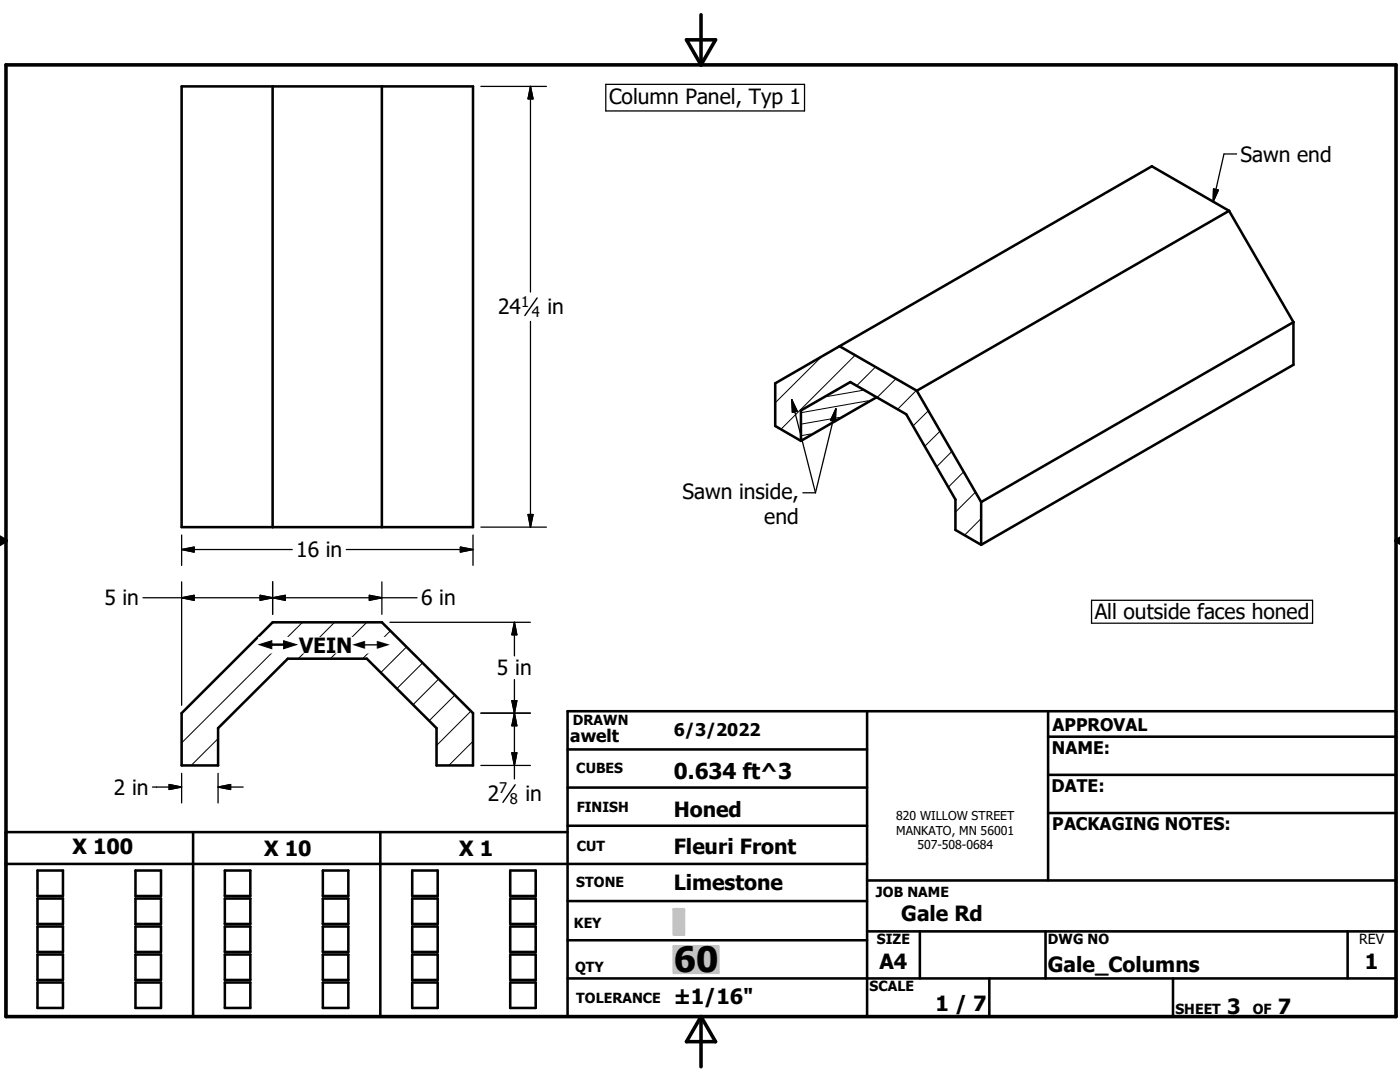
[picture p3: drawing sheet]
<svg xmlns="http://www.w3.org/2000/svg" width="279mm" height="216mm" viewBox="0 0 279 216" stroke-linecap="round" stroke-linejoin="round" font-family="sans-serif">
<g fill="none" stroke="#000" stroke-width=".51">
<path d="M36.2 17.2h58.2v88h-58.2zM54.4 17.2v88M76.2 17.2v88M245.3 42.1l-15.4-8.9-62.3 35.9M245.3 42.1l-62.3 35.9M245.3 42.1l12.8 22.2M167.6 69.1l-12.9 7.4v8.5l5.1 3M167.6 69.1l15.4 8.9M175 79.3l-15.2 8.7M183 78l12.8 22.2M258.1 64.3v8.5l-62.3 35.9M258.1 64.3l-62.3 35.9"/>
<path d="M159.8 88v-6.1l9.9-5.7 11.2 6.5 9.8 17v6l5.1 3M195.8 100.2v8.5M36.2 142.3l18.2-18.1h21.8l18.2 18.1v10.4h-7.3v-7.4l-13.9-13.9h-15.8l-13.9 13.9v7.4h-7.3zM113.3 149.5h59.7M113.3 157.2h59.7M173 141.9v61M209.2 147h69.4M209.2 154.6h69.4M209.2 141.9v33.8M1.2 172.4h171.8M7.5 173.7h5.1v5.1h-5.1zM7.5 179.3h5.1v5.1h-5.1z"/>
<path d="M27 173.7h5.1v5.1h-5.1zM27 179.3h5.1v5.1h-5.1zM38.5 166v36.9M44.9 173.7h5.1v5.1h-5.1zM44.9 179.3h5.1v5.1h-5.1zM64.4 173.7h5.1v5.1h-5.1zM64.4 179.3h5.1v5.1h-5.1zM75.9 166v36.9M82.3 173.7h5.1v5.1h-5.1zM82.3 179.3h5.1v5.1h-5.1zM101.8 173.7h5.1v5.1h-5.1zM101.8 179.3h5.1v5.1h-5.1z"/>
<path d="M113.3 166h-112.1v36.9h277.4v-61h-165.3v61M113.3 179.8h59.7M113.3 164.8h59.7M173 175.7h105.6M209.2 162.2h69.4M7.5 184.9h5.1v5.1h-5.1zM7.5 190.5h5.1v5h-5.1zM7.5 196h5.1v5.1h-5.1zM27 190.5h5.1v5h-5.1zM27 196h5.1v5.1h-5.1zM27 184.9h5.1v5.1h-5.1zM44.9 190.5h5.1v5h-5.1z"/>
<path d="M44.9 196h5.1v5.1h-5.1zM44.9 184.9h5.1v5.1h-5.1zM64.4 190.5h5.1v5h-5.1zM64.4 196h5.1v5.1h-5.1zM64.4 184.9h5.1v5.1h-5.1zM82.3 190.5h5.1v5h-5.1zM82.3 196h5.1v5.1h-5.1zM82.3 184.9h5.1v5.1h-5.1zM101.8 190.5h5.1v5h-5.1zM101.8 196h5.1v5.1h-5.1zM101.8 184.9h5.1v5.1h-5.1zM113.3 187.6h59.7"/>
<path d="M113.3 195.2h165.3M173 185.8h105.6M183.6 185.8v9.4M197.4 195.2v7.7M208.7 185.8v9.4M234.1 195.2v7.7M268.9 185.8v9.4"/>
</g>
<g fill="none" stroke="#000" stroke-width=".2">
<path d="M163.9 71.2l-9.2 9.2M170.7 70.9l-14.8 14.8M172.1 77.9l-7 1.2M173.3 80l-13.2 2.3M174.7 73.2l-3.7 3.8M178.8 75.6l-3.8 3.7M182.9 77.9l-3.8 3.8M161.8 86.6l-1.7 .3M167.5 83.3l-7.4 1.3M185.3 82l-3.1 3M187.6 86l-3.1 3.1M190 90.1l-3.1 3"/>
<path d="M192.3 94.1l-3 3.1M194.7 98.2l-4 4M195.8 103.5l-3.3 3.3M60.4 124.2l-24.2 24M66.8 124.2l-7.3 7.2M73.2 124.2l-7.3 7.2M77.9 125.9l-5.5 5.5M81.1 129.1l-5.1 5.1M84.3 132.3l-5.1 5.1M87.6 135.5l-5.2 5.1M90.8 138.7l-5.2 5.1M43.5 147.4l-5.3 5.3"/>
<path d="M94 141.9l-6.9 6.8M94.4 147.9l-4.8 4.8"/>
</g>
<path d="M1.2 12.9h277.4v190h-277.4zM137 7.9h5.8l-2.9 5zM139.9 2.9v10M-.1 107.9h1.3M-.1 107.2l1.3 .7M1.2 107.9l-1.2 .7M278.6 107.9h.8M278.6 107.9l.8 .5M279.4 107.4l-.8 .5M139.9 202.9v10M139.9 202.9l2.9 5h-5.8z" fill="none" stroke="#000" stroke-width=".71"/>
<g fill="#c0c0c0" stroke="#c0c0c0" stroke-width=".51">
<path d="M134.5 188.8h8.9v5.3z"/>
<path d="M134.5 188.8l8.9 5.3h-8.9z"/>
<path d="M134.5 181.4h2v5.1z"/>
<path d="M134.5 181.4l2 5.1h-2z"/>
</g>
<g fill="none" stroke="#000" stroke-width=".25">
<path d="M96 17.2h13M105.9 17.2v41.1M105.9 17.2l.5 2.5h-1zM120.9 16.8h39.7v5.3h-39.7zM242.2 37.7l1 .2-1.1 2.3zM246.8 30.7h-2.5l-2.2 9.5M105.9 64.1v41.1M158 79.7l4.7 18.6M158 79.7l1.1 2.4-1 .2zM160.2 98.3h2.5M166.8 81.6l-4.1 16.7M166.8 81.6l-.1 2.5-1-.2z"/>
<path d="M28.5 119.3h54.7M36.2 119.3l2.5-.5v1zM36.2 109.7l2.5-.5v1zM36.2 106.8v6M36.2 116.1v24.6M36.2 109.7h22.1M51.9 118.8l2.5 .5-2.5 .5zM54.4 119.3l2.5-.5v1zM54.4 116.1v6.5M69.1 109.7h25.3M73.7 118.8l2.5 .5-2.5 .5zM76.2 116.1v6.5"/>
<path d="M91.9 109.2l2.5 .5-2.5 .5zM94.4 106.8v6M96 105.2h13M105.4 102.7h1l-.5 2.5zM217.8 119.8h44.2v4.6h-44.2zM77.8 124.2h28M102.2 139.8h.9l-.4 2.5zM102.7 124.2v6.7M102.7 135.6v19.8M102.7 124.2l.4 2.5h-.9zM30.4 157.1h5.8M33.8 156.5l2.4 .6-2.4 .4z"/>
<path d="M36.2 154.3v5.9M43.5 157.1h5M43.5 157.1l2.5-.6v1zM43.5 154.3v5.9M96 142.3h9.8M96 152.7h9.8M102.2 150.2h.9l-.4 2.5zM102.7 142.3l.4 2.5h-.9z"/>
</g>
<g fill="#000" stroke="#000" stroke-width=".25">
<path d="M105.9 17.2l.5 2.5h-1zM242.2 37.7l1 .2-1.1 2.3zM158 79.7l1.1 2.4-1 .2zM166.8 81.6l-.1 2.5-1-.2zM36.2 119.3l2.5-.5v1zM36.2 109.7l2.5-.5v1zM51.9 118.8l2.5 .5-2.5 .5zM54.4 119.3l2.5-.5v1zM73.7 118.8l2.5 .5-2.5 .5zM91.9 109.2l2.5 .5-2.5 .5zM105.4 102.7h1l-.5 2.5zM102.2 139.8h.9l-.4 2.5z"/>
<path d="M102.7 124.2l.4 2.5h-.9zM33.8 156.5l2.4 .6-2.4 .4zM43.5 157.1l2.5-.6v1zM102.2 150.2h.9l-.4 2.5zM102.7 142.3l.4 2.5h-.9z"/>
</g>
<path d="M107.2 59.5l-2.5 3.5M102.8 156.6l-2.4 3.5" fill="none" stroke="#000" stroke-width=".28"/>
<g fill="#fff" stroke="#fff" stroke-width=".25">
<path d="M51.7 127.2h26.6v3.1z"/>
<path d="M51.7 127.2l26.6 3.1h-26.6z"/>
</g>
<text font-size="7" x="134.5" y="194">60</text>
<text font-size="4.4" x="134.5" y="155.5">0.634 ft^3</text>
<g font-size="4.2">
<text x="121.6" y="20.7">Column Panel, Typ 1</text>
<text x="247.6" y="32.3">Sawn end</text>
<text x="99.4" y="62.7">24</text>
<text x="109.3" y="62.7">in</text>
<text x="136.2" y="99.6">Sawn inside,</text>
<text x="152.5" y="104.6">end</text>
<text x="59.1" y="111.2">16 in</text>
<text x="20.8" y="120.8">5 in</text>
<text x="84" y="120.8">6 in</text>
<text x="218.5" y="123.6">All outside faces honed</text>
<text x="59.7" y="130.3">VEIN</text>
<text x="99.2" y="134.7">5 in</text>
<text x="22.7" y="158.6">2 in</text>
<text x="97.4" y="159.8">2</text>
<text x="104.8" y="159.8">in</text>
<text x="134.4" y="163.1">Honed</text>
<text x="14.5" y="170.5">X 100</text>
<text x="52.7" y="170.9">X 10</text>
<text x="91.7" y="170.9">X 1</text>
<text x="134.4" y="170.3">Fleuri Front</text>
<text x="134.4" y="177.7">Limestone</text>
<text x="179.9" y="183.7">Gale Rd</text>
<text x="175.5" y="193.3">A4</text>
<text x="209.1" y="194">Gale_Columns</text>
<text x="272.4" y="193.3">1</text>
<text x="134.4" y="200.3">±1/16&quot;</text>
<text x="186.7" y="201.7">1 / 7</text>
<text x="244.9" y="202.3">3</text>
<text x="255" y="202.3">7</text>
</g>
<g font-size="3.5">
<text x="113.8" y="148">awelt</text>
<text x="134.5" y="146.9">6/3/2022</text>
<text x="210.1" y="145.8">APPROVAL</text>
<text x="209.9" y="150.4">NAME:</text>
<text x="209.8" y="158.1">DATE:</text>
<text x="210" y="165.6">PACKAGING NOTES:</text>
</g>
<g font-size="3.3">
<text x="51.7" y="130.3">#</text>
<text x="70.4" y="130.3">#</text>
</g>
<g font-size="2.9">
<text x="104" y="61.2">1</text>
<text x="106.1" y="63.3">4</text>
<text x="99.7" y="158.3">7</text>
<text x="101.8" y="160.5">8</text>
</g>
<g font-size="2.8">
<text x="114.3" y="144.6">DRAWN</text>
<text x="115" y="154.3">CUBES</text>
<text x="115.1" y="162">FINISH</text>
<text x="115.1" y="169.8">CUT</text>
<text x="115" y="177.1">STONE</text>
<text x="174.8" y="178.9">JOB NAME</text>
<text x="114.6" y="185.3">KEY</text>
<text x="175" y="188.4">SIZE</text>
<text x="209.1" y="188.4">DWG NO</text>
<text x="271.3" y="188.4">REV</text>
<text x="114.8" y="193.9">QTY</text>
<text x="173.5" y="197.8">SCALE</text>
<text x="115" y="200.2">TOLERANCE</text>
<text x="234.6" y="202.3">SHEET</text>
<text x="250" y="202.3">OF</text>
</g>
<g font-size="2.4">
<text x="178.9" y="163.6">820 WILLOW STREET</text>
<text x="178.9" y="166.5">MANKATO, MN 56001</text>
<text x="183.1" y="169.5">507-508-0684</text>
</g>
</svg>
